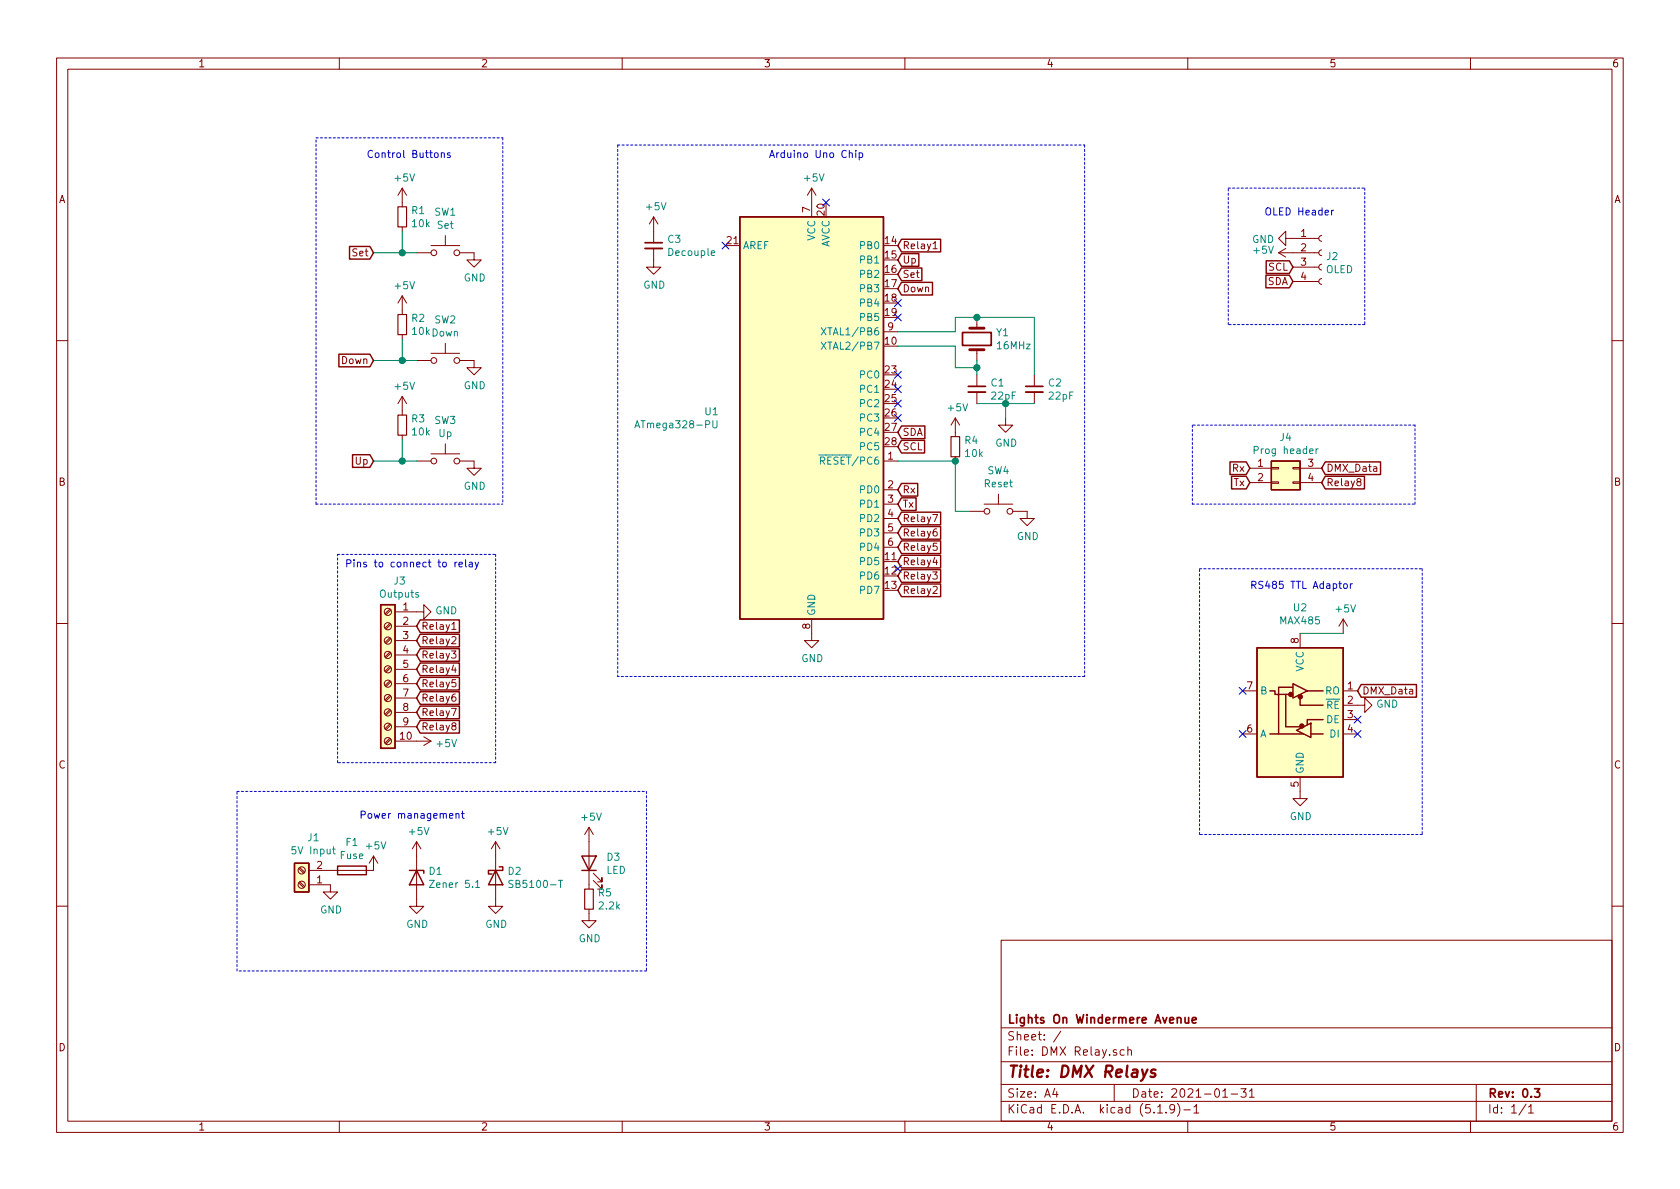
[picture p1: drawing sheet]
EESchema Schematic File Version 4
EELAYER 30 0
EELAYER END
$Descr A4 11693 8268
encoding utf-8
Sheet 1 1
Title "DMX Relays"
Date "2021-01-31"
Rev "0.3"
Comp "Lights On Windermere Avenue"
Comment1 ""
Comment2 ""
Comment3 ""
Comment4 ""
$EndDescr
$Comp
L power:GND #PWR0101
U 1 1
P 9450 4900
F 0 "#PWR0101" H 9450 4650 50  0001 C CNN
F 1 "GND" V 9455 4772 50  0000 R CNN
F 2 "" H 9450 4900 50  0001 C CNN
F 3 "" H 9450 4900 50  0001 C CNN
	1    9450 4900
	0    -1   -1   0   
$EndComp
$Comp
L power:GND #PWR0102
U 1 1
P 9050 5500
F 0 "#PWR0102" H 9050 5250 50  0001 C CNN
F 1 "GND" H 9055 5327 50  0000 C CNN
F 2 "" H 9050 5500 50  0001 C CNN
F 3 "" H 9050 5500 50  0001 C CNN
	1    9050 5500
	1    0    0    -1  
$EndComp
$Comp
L power:+5V #PWR0103
U 1 1
P 9350 4400
F 0 "#PWR0103" H 9350 4250 50  0001 C CNN
F 1 "+5V" H 9365 4573 50  0000 C CNN
F 2 "" H 9350 4400 50  0001 C CNN
F 3 "" H 9350 4400 50  0001 C CNN
	1    9350 4400
	1    0    0    -1  
$EndComp
Text GLabel 6250 1800 2    50   Input ~ 0
Up
Text GLabel 6250 1900 2    50   Input ~ 0
Set
Text GLabel 6250 2000 2    50   Input ~ 0
Down
Text GLabel 2600 3200 0    50   Input ~ 0
Up
Text GLabel 2600 1750 0    50   Input ~ 0
Set
Text GLabel 2600 2500 0    50   Input ~ 0
Down
Wire Wire Line
	6250 2300 6650 2300
Wire Wire Line
	6650 2300 6650 2200
Wire Wire Line
	6650 2200 6800 2200
Wire Wire Line
	7200 2200 7200 2600
Connection ~ 6800 2200
Wire Wire Line
	6800 2200 7200 2200
Wire Wire Line
	7200 2800 7000 2800
Wire Wire Line
	7000 2800 7000 2900
Connection ~ 7000 2800
Wire Wire Line
	7000 2800 6800 2800
$Comp
L power:GND #PWR0104
U 1 1
P 7000 2900
F 0 "#PWR0104" H 7000 2650 50  0001 C CNN
F 1 "GND" H 7005 2727 50  0000 C CNN
F 2 "" H 7000 2900 50  0001 C CNN
F 3 "" H 7000 2900 50  0001 C CNN
	1    7000 2900
	1    0    0    -1  
$EndComp
Wire Wire Line
	6800 2600 6800 2550
Wire Wire Line
	6800 2550 6650 2550
Wire Wire Line
	6650 2550 6650 2400
Wire Wire Line
	6650 2400 6250 2400
Connection ~ 6800 2550
Wire Wire Line
	6800 2550 6800 2500
Wire Wire Line
	6650 3550 6650 3200
$Comp
L power:GND #PWR0105
U 1 1
P 7150 3550
F 0 "#PWR0105" H 7150 3300 50  0001 C CNN
F 1 "GND" H 7155 3377 50  0000 C CNN
F 2 "" H 7150 3550 50  0001 C CNN
F 3 "" H 7150 3550 50  0001 C CNN
	1    7150 3550
	1    0    0    -1  
$EndComp
$Comp
L power:+5V #PWR0106
U 1 1
P 6650 3000
F 0 "#PWR0106" H 6650 2850 50  0001 C CNN
F 1 "+5V" H 6665 3173 50  0000 C CNN
F 2 "" H 6650 3000 50  0001 C CNN
F 3 "" H 6650 3000 50  0001 C CNN
	1    6650 3000
	1    0    0    -1  
$EndComp
$Comp
L power:+5V #PWR0107
U 1 1
P 5650 1400
F 0 "#PWR0107" H 5650 1250 50  0001 C CNN
F 1 "+5V" H 5665 1573 50  0000 C CNN
F 2 "" H 5650 1400 50  0001 C CNN
F 3 "" H 5650 1400 50  0001 C CNN
	1    5650 1400
	1    0    0    -1  
$EndComp
$Comp
L power:GND #PWR0108
U 1 1
P 5650 4400
F 0 "#PWR0108" H 5650 4150 50  0001 C CNN
F 1 "GND" H 5655 4227 50  0000 C CNN
F 2 "" H 5650 4400 50  0001 C CNN
F 3 "" H 5650 4400 50  0001 C CNN
	1    5650 4400
	1    0    0    -1  
$EndComp
Text GLabel 6250 3000 2    50   Input ~ 0
SDA
Text GLabel 6250 3100 2    50   Input ~ 0
SCL
$Comp
L power:GND #PWR0109
U 1 1
P 3300 1750
F 0 "#PWR0109" H 3300 1500 50  0001 C CNN
F 1 "GND" H 3305 1577 50  0000 C CNN
F 2 "" H 3300 1750 50  0001 C CNN
F 3 "" H 3300 1750 50  0001 C CNN
	1    3300 1750
	1    0    0    -1  
$EndComp
$Comp
L power:GND #PWR0110
U 1 1
P 3300 2500
F 0 "#PWR0110" H 3300 2250 50  0001 C CNN
F 1 "GND" H 3305 2327 50  0000 C CNN
F 2 "" H 3300 2500 50  0001 C CNN
F 3 "" H 3300 2500 50  0001 C CNN
	1    3300 2500
	1    0    0    -1  
$EndComp
$Comp
L power:GND #PWR0111
U 1 1
P 3300 3200
F 0 "#PWR0111" H 3300 2950 50  0001 C CNN
F 1 "GND" H 3305 3027 50  0000 C CNN
F 2 "" H 3300 3200 50  0001 C CNN
F 3 "" H 3300 3200 50  0001 C CNN
	1    3300 3200
	1    0    0    -1  
$EndComp
$Comp
L power:GND #PWR0112
U 1 1
P 9000 1650
F 0 "#PWR0112" H 9000 1400 50  0001 C CNN
F 1 "GND" V 9005 1522 50  0000 R CNN
F 2 "" H 9000 1650 50  0001 C CNN
F 3 "" H 9000 1650 50  0001 C CNN
	1    9000 1650
	0    1    1    0   
$EndComp
Text GLabel 9000 1950 0    50   Input ~ 0
SDA
Text GLabel 9000 1850 0    50   Input ~ 0
SCL
Wire Wire Line
	2600 1750 2800 1750
Wire Wire Line
	2800 1750 2800 1600
Connection ~ 2800 1750
Wire Wire Line
	2800 1750 2900 1750
$Comp
L power:+5V #PWR0113
U 1 1
P 2800 1400
F 0 "#PWR0113" H 2800 1250 50  0001 C CNN
F 1 "+5V" H 2815 1573 50  0000 C CNN
F 2 "" H 2800 1400 50  0001 C CNN
F 3 "" H 2800 1400 50  0001 C CNN
	1    2800 1400
	1    0    0    -1  
$EndComp
Wire Wire Line
	2600 2500 2800 2500
Wire Wire Line
	2800 2500 2800 2350
Connection ~ 2800 2500
Wire Wire Line
	2800 2500 2900 2500
$Comp
L power:+5V #PWR0114
U 1 1
P 2800 2150
F 0 "#PWR0114" H 2800 2000 50  0001 C CNN
F 1 "+5V" H 2815 2323 50  0000 C CNN
F 2 "" H 2800 2150 50  0001 C CNN
F 3 "" H 2800 2150 50  0001 C CNN
	1    2800 2150
	1    0    0    -1  
$EndComp
Wire Wire Line
	2600 3200 2800 3200
Wire Wire Line
	2800 3200 2800 3050
Connection ~ 2800 3200
Wire Wire Line
	2800 3200 2900 3200
$Comp
L power:+5V #PWR0115
U 1 1
P 2800 2850
F 0 "#PWR0115" H 2800 2700 50  0001 C CNN
F 1 "+5V" H 2815 3023 50  0000 C CNN
F 2 "" H 2800 2850 50  0001 C CNN
F 3 "" H 2800 2850 50  0001 C CNN
	1    2800 2850
	1    0    0    -1  
$EndComp
$Comp
L power:+5V #PWR0116
U 1 1
P 9000 1750
F 0 "#PWR0116" H 9000 1600 50  0001 C CNN
F 1 "+5V" V 9015 1878 50  0000 L CNN
F 2 "" H 9000 1750 50  0001 C CNN
F 3 "" H 9000 1750 50  0001 C CNN
	1    9000 1750
	0    -1   -1   0   
$EndComp
Text GLabel 6250 3400 2    50   Input ~ 0
Rx
Text GLabel 8700 3250 0    50   Input ~ 0
Rx
NoConn ~ 9450 5100
NoConn ~ 9450 5000
Wire Wire Line
	9050 4400 9350 4400
Text GLabel 6250 4000 2    50   Input ~ 0
Relay3
Text GLabel 6250 3900 2    50   Input ~ 0
Relay4
Text GLabel 6250 3800 2    50   Input ~ 0
Relay5
Text GLabel 6250 3700 2    50   Input ~ 0
Relay6
Text GLabel 6250 3600 2    50   Input ~ 0
Relay7
Text GLabel 9200 3350 2    50   Input ~ 0
Relay8
Wire Wire Line
	6750 3550 6650 3550
Connection ~ 6650 3200
Wire Wire Line
	6250 3200 6650 3200
Wire Notes Line
	8550 1300 9500 1300
Wire Notes Line
	9500 1300 9500 2250
Wire Notes Line
	9500 2250 8550 2250
Wire Notes Line
	8550 2250 8550 1300
Text Notes 8800 1500 0    50   ~ 0
OLED Header\n
Text Notes 8700 4100 0    50   ~ 0
RS485 TTL Adaptor
Wire Notes Line
	9900 3950 9900 5800
Wire Notes Line
	9900 5800 8350 5800
Wire Notes Line
	8350 5800 8350 3950
Wire Notes Line
	8350 3950 9900 3950
NoConn ~ 5050 1700
NoConn ~ 6250 2600
NoConn ~ 6250 2700
NoConn ~ 6250 2800
NoConn ~ 6250 2900
NoConn ~ 6250 3950
Text Notes 2550 1100 0    50   ~ 0
Control Buttons
Wire Notes Line
	2200 950  3500 950 
Wire Notes Line
	3500 950  3500 3500
Wire Notes Line
	2200 3500 2200 950 
Wire Notes Line
	2200 3500 3500 3500
Wire Notes Line
	7550 4700 4300 4700
Wire Notes Line
	4300 1000 7550 1000
Wire Notes Line
	7550 1000 7550 4700
Wire Notes Line
	4300 1000 4300 4700
Text Notes 5350 1100 0    50   ~ 0
Arduino Uno Chip
Text GLabel 2900 4350 2    50   Input ~ 0
Relay1
Text GLabel 2900 4450 2    50   Input ~ 0
Relay2
Text GLabel 2900 4950 2    50   Input ~ 0
Relay7
Text GLabel 2900 4550 2    50   Input ~ 0
Relay3
Text GLabel 2900 4650 2    50   Input ~ 0
Relay4
Text GLabel 2900 4750 2    50   Input ~ 0
Relay5
Text GLabel 2900 4850 2    50   Input ~ 0
Relay6
Text GLabel 2900 5050 2    50   Input ~ 0
Relay8
$Comp
L power:GND #PWR0117
U 1 1
P 2900 4250
F 0 "#PWR0117" H 2900 4000 50  0001 C CNN
F 1 "GND" V 2905 4122 50  0000 R CNN
F 2 "" H 2900 4250 50  0001 C CNN
F 3 "" H 2900 4250 50  0001 C CNN
	1    2900 4250
	0    -1   -1   0   
$EndComp
$Comp
L power:+5V #PWR0118
U 1 1
P 2900 5150
F 0 "#PWR0118" H 2900 5000 50  0001 C CNN
F 1 "+5V" V 2915 5278 50  0000 L CNN
F 2 "" H 2900 5150 50  0001 C CNN
F 3 "" H 2900 5150 50  0001 C CNN
	1    2900 5150
	0    1    1    0   
$EndComp
NoConn ~ 8650 4800
NoConn ~ 8650 5100
$Comp
L power:GND #PWR0119
U 1 1
P 2300 6150
F 0 "#PWR0119" H 2300 5900 50  0001 C CNN
F 1 "GND" H 2305 5977 50  0000 C CNN
F 2 "" H 2300 6150 50  0001 C CNN
F 3 "" H 2300 6150 50  0001 C CNN
	1    2300 6150
	1    0    0    -1  
$EndComp
$Comp
L power:+5V #PWR0120
U 1 1
P 2600 6050
F 0 "#PWR0120" H 2600 5900 50  0001 C CNN
F 1 "+5V" H 2615 6223 50  0000 C CNN
F 2 "" H 2600 6050 50  0001 C CNN
F 3 "" H 2600 6050 50  0001 C CNN
	1    2600 6050
	1    0    0    -1  
$EndComp
$Comp
L power:GND #PWR0121
U 1 1
P 2900 6250
F 0 "#PWR0121" H 2900 6000 50  0001 C CNN
F 1 "GND" H 2905 6077 50  0000 C CNN
F 2 "" H 2900 6250 50  0001 C CNN
F 3 "" H 2900 6250 50  0001 C CNN
	1    2900 6250
	1    0    0    -1  
$EndComp
$Comp
L power:GND #PWR0122
U 1 1
P 3450 6250
F 0 "#PWR0122" H 3450 6000 50  0001 C CNN
F 1 "GND" H 3455 6077 50  0000 C CNN
F 2 "" H 3450 6250 50  0001 C CNN
F 3 "" H 3450 6250 50  0001 C CNN
	1    3450 6250
	1    0    0    -1  
$EndComp
$Comp
L power:+5V #PWR0123
U 1 1
P 2900 5950
F 0 "#PWR0123" H 2900 5800 50  0001 C CNN
F 1 "+5V" H 2915 6123 50  0000 C CNN
F 2 "" H 2900 5950 50  0001 C CNN
F 3 "" H 2900 5950 50  0001 C CNN
	1    2900 5950
	1    0    0    -1  
$EndComp
$Comp
L power:+5V #PWR0124
U 1 1
P 3450 5950
F 0 "#PWR0124" H 3450 5800 50  0001 C CNN
F 1 "+5V" H 3465 6123 50  0000 C CNN
F 2 "" H 3450 5950 50  0001 C CNN
F 3 "" H 3450 5950 50  0001 C CNN
	1    3450 5950
	1    0    0    -1  
$EndComp
$Comp
L power:+5V #PWR0125
U 1 1
P 4100 5850
F 0 "#PWR0125" H 4100 5700 50  0001 C CNN
F 1 "+5V" H 4115 6023 50  0000 C CNN
F 2 "" H 4100 5850 50  0001 C CNN
F 3 "" H 4100 5850 50  0001 C CNN
	1    4100 5850
	1    0    0    -1  
$EndComp
$Comp
L power:GND #PWR0126
U 1 1
P 4100 6350
F 0 "#PWR0126" H 4100 6100 50  0001 C CNN
F 1 "GND" H 4105 6177 50  0000 C CNN
F 2 "" H 4100 6350 50  0001 C CNN
F 3 "" H 4100 6350 50  0001 C CNN
	1    4100 6350
	1    0    0    -1  
$EndComp
NoConn ~ 5750 1400
NoConn ~ 6250 2100
NoConn ~ 6250 2200
Text GLabel 6250 4100 2    50   Input ~ 0
Relay2
Text GLabel 6250 1700 2    50   Input ~ 0
Relay1
Wire Notes Line
	2350 3850 3450 3850
Wire Notes Line
	3450 3850 3450 5300
Wire Notes Line
	3450 5300 2350 5300
Wire Notes Line
	2350 5300 2350 3850
Text Notes 2400 3950 0    50   ~ 0
Pins to connect to relay
Text Notes 2500 5700 0    50   ~ 0
Power management
Wire Notes Line
	1650 5500 4500 5500
Wire Notes Line
	4500 5500 4500 6750
Wire Notes Line
	4500 6750 1650 6750
Wire Notes Line
	1650 6750 1650 5500
Text GLabel 9450 4800 2    50   Input ~ 0
DMX_Data
Text GLabel 9200 3250 2    50   Input ~ 0
DMX_Data
Text GLabel 8700 3350 0    50   Input ~ 0
Tx
Text GLabel 6250 3500 2    50   Input ~ 0
Tx
$Comp
L power:+5V #PWR01
U 1 1
P 4550 1600
F 0 "#PWR01" H 4550 1450 50  0001 C CNN
F 1 "+5V" H 4565 1773 50  0000 C CNN
F 2 "" H 4550 1600 50  0001 C CNN
F 3 "" H 4550 1600 50  0001 C CNN
	1    4550 1600
	1    0    0    -1  
$EndComp
$Comp
L Device:C_Small C3
U 1 1
P 4550 1700
F 0 "C3" H 4642 1746 50  0000 L CNN
F 1 "Decouple" H 4642 1655 50  0000 L CNN
F 2 "Capacitor_THT:C_Disc_D3.0mm_W1.6mm_P2.50mm" H 4550 1700 50  0001 C CNN
F 3 "~" H 4550 1700 50  0001 C CNN
	1    4550 1700
	1    0    0    -1  
$EndComp
$Comp
L Connector_Generic:Conn_02x02_Top_Bottom J4
U 1 1
P 8900 3250
F 0 "J4" H 8950 3467 50  0000 C CNN
F 1 "Prog header" H 8950 3376 50  0000 C CNN
F 2 "Connector_PinHeader_2.54mm:PinHeader_2x02_P2.54mm_Vertical" H 8900 3250 50  0001 C CNN
F 3 "~" H 8900 3250 50  0001 C CNN
	1    8900 3250
	1    0    0    -1  
$EndComp
$Comp
L Device:R_Small R5
U 1 1
P 4100 6250
F 0 "R5" H 4159 6296 50  0000 L CNN
F 1 "2.2k" H 4159 6205 50  0000 L CNN
F 2 "Resistor_THT:R_Axial_DIN0207_L6.3mm_D2.5mm_P7.62mm_Horizontal" H 4100 6250 50  0001 C CNN
F 3 "~" H 4100 6250 50  0001 C CNN
	1    4100 6250
	1    0    0    -1  
$EndComp
$Comp
L Device:LED D3
U 1 1
P 4100 6000
F 0 "D3" V 4139 5882 50  0000 R CNN
F 1 "LED" V 4048 5882 50  0000 R CNN
F 2 "LED_THT:LED_D3.0mm" H 4100 6000 50  0001 C CNN
F 3 "~" H 4100 6000 50  0001 C CNN
	1    4100 6000
	0    -1   -1   0   
$EndComp
$Comp
L Device:Fuse F1
U 1 1
P 2450 6050
F 0 "F1" V 2253 6050 50  0000 C CNN
F 1 "Fuse" V 2344 6050 50  0000 C CNN
F 2 "3544:FUSE_3544-2" V 2380 6050 50  0001 C CNN
F 3 "~" H 2450 6050 50  0001 C CNN
	1    2450 6050
	0    1    1    0   
$EndComp
$Comp
L Device:D_Schottky D2
U 1 1
P 3450 6100
F 0 "D2" V 3404 6180 50  0000 L CNN
F 1 "SB5100-T" V 3495 6180 50  0000 L CNN
F 2 "Diode_THT:D_DO-27_P12.70mm_Horizontal" H 3450 6100 50  0001 C CNN
F 3 "~" H 3450 6100 50  0001 C CNN
	1    3450 6100
	0    1    1    0   
$EndComp
$Comp
L Device:D_Zener D1
U 1 1
P 2900 6100
F 0 "D1" V 2854 6180 50  0000 L CNN
F 1 "Zener 5.1" V 2945 6180 50  0000 L CNN
F 2 "Diode_THT:D_DO-15_P10.16mm_Horizontal" H 2900 6100 50  0001 C CNN
F 3 "~" H 2900 6100 50  0001 C CNN
	1    2900 6100
	0    1    1    0   
$EndComp
$Comp
L Device:R_Small R3
U 1 1
P 2800 2950
F 0 "R3" H 2859 2996 50  0000 L CNN
F 1 "10k" H 2859 2905 50  0000 L CNN
F 2 "Resistor_THT:R_Axial_DIN0207_L6.3mm_D2.5mm_P7.62mm_Horizontal" H 2800 2950 50  0001 C CNN
F 3 "~" H 2800 2950 50  0001 C CNN
	1    2800 2950
	1    0    0    -1  
$EndComp
$Comp
L Device:R_Small R2
U 1 1
P 2800 2250
F 0 "R2" H 2859 2296 50  0000 L CNN
F 1 "10k" H 2859 2205 50  0000 L CNN
F 2 "Resistor_THT:R_Axial_DIN0207_L6.3mm_D2.5mm_P7.62mm_Horizontal" H 2800 2250 50  0001 C CNN
F 3 "~" H 2800 2250 50  0001 C CNN
	1    2800 2250
	1    0    0    -1  
$EndComp
$Comp
L Device:R_Small R1
U 1 1
P 2800 1500
F 0 "R1" H 2859 1546 50  0000 L CNN
F 1 "10k" H 2859 1455 50  0000 L CNN
F 2 "Resistor_THT:R_Axial_DIN0207_L6.3mm_D2.5mm_P7.62mm_Horizontal" H 2800 1500 50  0001 C CNN
F 3 "~" H 2800 1500 50  0001 C CNN
	1    2800 1500
	1    0    0    -1  
$EndComp
$Comp
L Device:R_Small R4
U 1 1
P 6650 3100
F 0 "R4" H 6709 3146 50  0000 L CNN
F 1 "10k" H 6709 3055 50  0000 L CNN
F 2 "Resistor_THT:R_Axial_DIN0207_L6.3mm_D2.5mm_P7.62mm_Horizontal" H 6650 3100 50  0001 C CNN
F 3 "~" H 6650 3100 50  0001 C CNN
	1    6650 3100
	1    0    0    -1  
$EndComp
$Comp
L Connector:Conn_01x04_Female J2
U 1 1
P 9200 1750
F 0 "J2" H 9228 1726 50  0000 L CNN
F 1 "OLED" H 9228 1635 50  0000 L CNN
F 2 "Connector_PinSocket_2.54mm:PinSocket_1x04_P2.54mm_Vertical" H 9200 1750 50  0001 C CNN
F 3 "~" H 9200 1750 50  0001 C CNN
	1    9200 1750
	1    0    0    -1  
$EndComp
$Comp
L Switch:SW_Push SW4
U 1 1
P 6950 3550
F 0 "SW4" H 6950 3835 50  0000 C CNN
F 1 "Reset" H 6950 3744 50  0000 C CNN
F 2 "Button_Switch_THT:SW_PUSH_6mm" H 6950 3750 50  0001 C CNN
F 3 "~" H 6950 3750 50  0001 C CNN
	1    6950 3550
	1    0    0    -1  
$EndComp
$Comp
L Device:C_Small C2
U 1 1
P 7200 2700
F 0 "C2" H 7292 2746 50  0000 L CNN
F 1 "22pF" H 7292 2655 50  0000 L CNN
F 2 "Capacitor_THT:C_Disc_D3.0mm_W1.6mm_P2.50mm" H 7200 2700 50  0001 C CNN
F 3 "~" H 7200 2700 50  0001 C CNN
	1    7200 2700
	1    0    0    -1  
$EndComp
$Comp
L Device:C_Small C1
U 1 1
P 6800 2700
F 0 "C1" H 6892 2746 50  0000 L CNN
F 1 "22pF" H 6892 2655 50  0000 L CNN
F 2 "Capacitor_THT:C_Disc_D3.0mm_W1.6mm_P2.50mm" H 6800 2700 50  0001 C CNN
F 3 "~" H 6800 2700 50  0001 C CNN
	1    6800 2700
	1    0    0    -1  
$EndComp
$Comp
L Device:Crystal Y1
U 1 1
P 6800 2350
F 0 "Y1" V 6754 2481 50  0000 L CNN
F 1 "16MHz" V 6845 2481 50  0000 L CNN
F 2 "Crystal:Crystal_HC49-U_Vertical" H 6800 2350 50  0001 C CNN
F 3 "~" H 6800 2350 50  0001 C CNN
	1    6800 2350
	0    1    1    0   
$EndComp
$Comp
L MCU_Microchip_ATmega:ATmega328-PU U1
U 1 1
P 5650 2900
F 0 "U1" H 5006 2946 50  0000 R CNN
F 1 "ATmega328-PU" H 5006 2855 50  0000 R CNN
F 2 "Package_DIP:DIP-28_W7.62mm" H 5650 2900 50  0001 C CIN
F 3 "http://ww1.microchip.com/downloads/en/DeviceDoc/ATmega328_P%20AVR%20MCU%20with%20picoPower%20Technology%20Data%20Sheet%2040001984A.pdf" H 5650 2900 50  0001 C CNN
	1    5650 2900
	1    0    0    -1  
$EndComp
$Comp
L Switch:SW_Push SW1
U 1 1
P 3100 1750
F 0 "SW1" H 3100 2035 50  0000 C CNN
F 1 "Set" H 3100 1944 50  0000 C CNN
F 2 "Button_Switch_THT:SW_PUSH_6mm" H 3100 1950 50  0001 C CNN
F 3 "~" H 3100 1950 50  0001 C CNN
	1    3100 1750
	1    0    0    -1  
$EndComp
$Comp
L Switch:SW_Push SW3
U 1 1
P 3100 3200
F 0 "SW3" H 3100 3485 50  0000 C CNN
F 1 "Up" H 3100 3394 50  0000 C CNN
F 2 "Button_Switch_THT:SW_PUSH_6mm" H 3100 3400 50  0001 C CNN
F 3 "~" H 3100 3400 50  0001 C CNN
	1    3100 3200
	1    0    0    -1  
$EndComp
$Comp
L Switch:SW_Push SW2
U 1 1
P 3100 2500
F 0 "SW2" H 3100 2785 50  0000 C CNN
F 1 "Down" H 3100 2694 50  0000 C CNN
F 2 "Button_Switch_THT:SW_PUSH_6mm" H 3100 2700 50  0001 C CNN
F 3 "~" H 3100 2700 50  0001 C CNN
	1    3100 2500
	1    0    0    -1  
$EndComp
$Comp
L Interface_UART:MAX485E U2
U 1 1
P 9050 4900
F 0 "U2" H 9050 5581 50  0000 C CNN
F 1 "MAX485" H 9050 5490 50  0000 C CNN
F 2 "MAX485:Max4852" H 9050 4200 50  0001 C CNN
F 3 "https://datasheets.maximintegrated.com/en/ds/MAX1487E-MAX491E.pdf" H 9050 4950 50  0001 C CNN
	1    9050 4900
	-1   0    0    -1  
$EndComp
Wire Notes Line
	8300 3500 9850 3500
Wire Notes Line
	9850 3500 9850 2950
Wire Notes Line
	9850 2950 8300 2950
Wire Notes Line
	8300 2950 8300 3500
$Comp
L Connector:Screw_Terminal_01x02 J1
U 1 1
P 2100 6150
F 0 "J1" H 2018 5825 50  0000 C CNN
F 1 "5V Input" H 2018 5916 50  0000 C CNN
F 2 "TerminalBlock:TerminalBlock_bornier-2_P5.08mm" H 2100 6150 50  0001 C CNN
F 3 "~" H 2100 6150 50  0001 C CNN
	1    2100 6150
	-1   0    0    1   
$EndComp
$Comp
L Connector:Screw_Terminal_01x10 J3
U 1 1
P 2700 4650
F 0 "J3" H 2618 5267 50  0000 C CNN
F 1 "Outputs" H 2618 5176 50  0000 C CNN
F 2 "TerminalBlock_Phoenix:TerminalBlock_Phoenix_MKDS-1,5-10-5.08_1x10_P5.08mm_Horizontal" H 2700 4650 50  0001 C CNN
F 3 "~" H 2700 4650 50  0001 C CNN
	1    2700 4650
	-1   0    0    -1  
$EndComp
$Comp
L power:GND #PWR0127
U 1 1
P 4550 1800
F 0 "#PWR0127" H 4550 1550 50  0001 C CNN
F 1 "GND" H 4555 1627 50  0000 C CNN
F 2 "" H 4550 1800 50  0001 C CNN
F 3 "" H 4550 1800 50  0001 C CNN
	1    4550 1800
	1    0    0    -1  
$EndComp
$EndSCHEMATC
